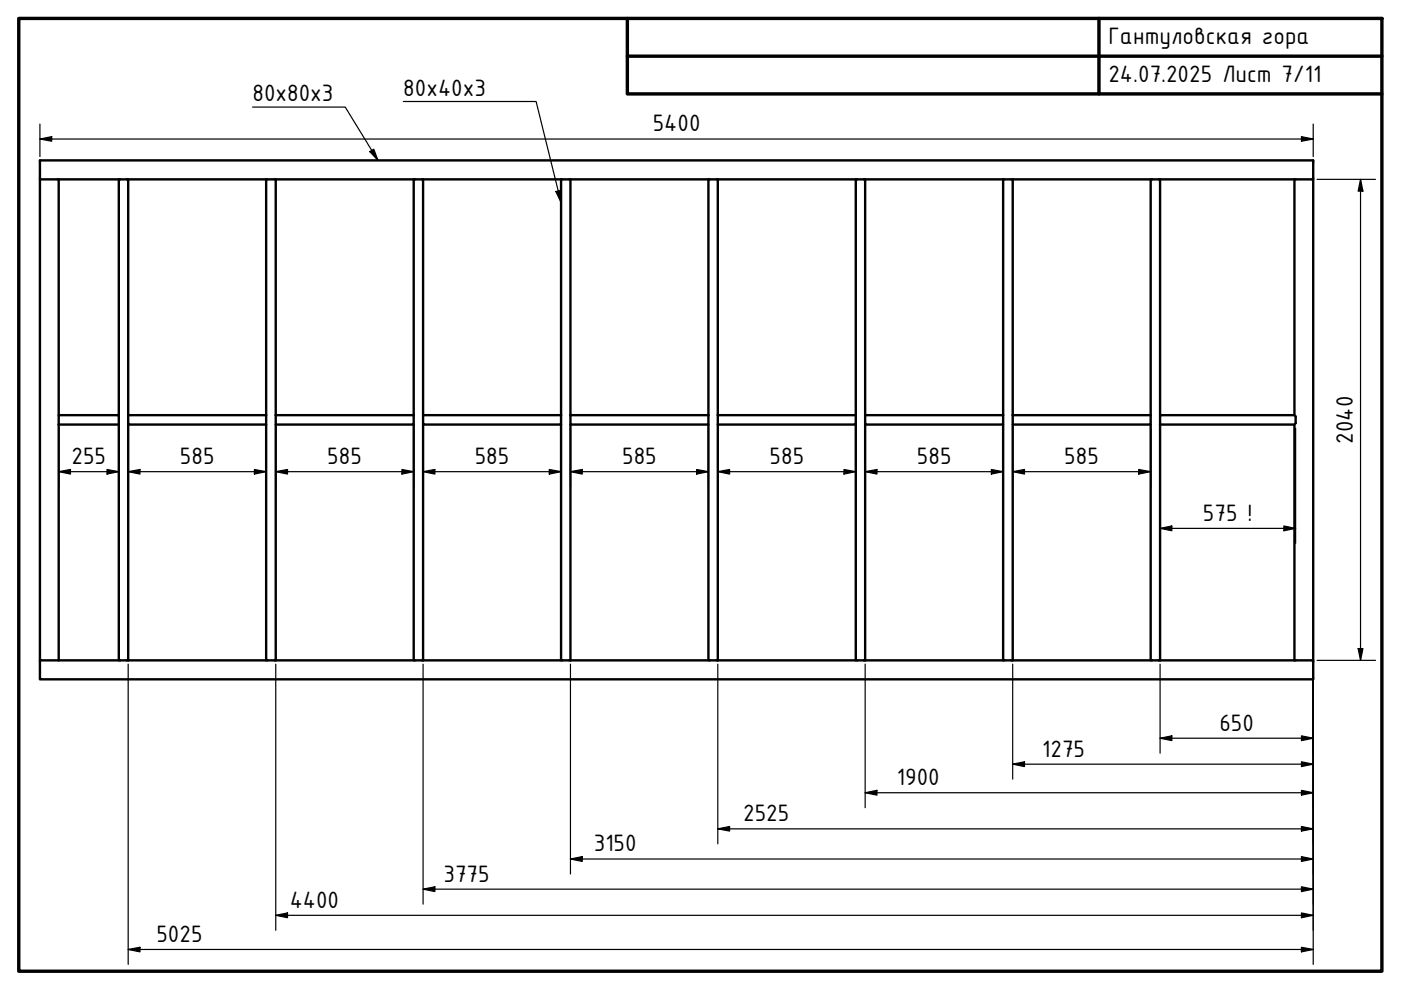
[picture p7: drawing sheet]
<svg xmlns="http://www.w3.org/2000/svg" width="297mm" height="210mm" viewBox="0 0 297 210" stroke-linecap="round" stroke-linejoin="round" font-family="sans-serif">
<!-- layer: Visible (ISO) -->
<g fill="none" stroke="#000" stroke-width=".51">
<path d="M8.5 38v-4h269.9v4M12.4 38v50M25.2 38v50M27.2 38v50M56.4 38v50M58.5 38v50M87.7 38v50M89.7 38v50M119 38v50M120.9 38v50M150.2 38v50M152.2 38v50"/>
<path d="M181.4 38v50M183.4 38v50M212.7 38v50M214.7 38v50M244 38v50M246 38v50M274.4 38v50h-28.4v52M12.4 90v-2h12.8v2M12.4 90v50M12.4 90h12.8M25.2 90v50h31.2M27.2 88v2h29.2v-2"/>
<path d="M27.2 90v50M27.2 88h29.2M56.4 90v50h31.3M58.5 88v2h29.2v-2M58.5 90v50M58.5 88h29.2M87.7 90v50h31.3M89.7 88v2h29.3v-2M89.7 90v50M89.7 88h29.3M119 90v50h31.2M120.9 88v2h29.3v-2"/>
<path d="M120.9 90v50M120.9 88h29.3M150.2 90v50h31.2M152.2 88v2h29.2v-2M152.2 90v50M152.2 88h29.2M181.4 90v50h31.3M183.4 88v2h29.3v-2M183.4 90v50M183.4 88h29.3M212.7 90v50h31.3M214.7 88v2h29.3v-2"/>
<path d="M214.7 90v50M214.7 88h29.3M244 90v50h34.4v-102h-269.9v102h3.9M246 90h28.4v50M274.7 88.3v1.5M8.5 140v4h269.9v-4M12.4 140h12.8"/>
</g>
<!-- layer: Border (ISO) -->
<path d="M4 3.9h289v202h-289zM133 3.9v16h160M133 11.9h160M233 3.9v16" fill="none" stroke="#000" stroke-width=".72"/>
<!-- layer: Dimension (ISO) -->
<g fill="none" stroke="#000" stroke-width=".25">
<path d="M8.5 29.5l2.5-.5v.9zM8.5 29.5h269.9M8.5 26.3v6.9M275.9 29l2.5 .5-2.5 .4zM278.4 26.3v6.9M279.2 38h12.4M288.5 38l.5 2.5h-1zM288.5 38v102M12.4 90.8v12.4M22.7 99.5l2.5 .5-2.5 .5zM25.2 90.8v12.4M27.2 90.8v12.4"/>
<path d="M53.9 99.5l2.5 .5-2.5 .5zM56.4 90.8v12.4M58.5 90.8v12.4M85.2 99.5l2.5 .5-2.5 .5zM87.7 90.8v12.4M89.7 90.8v12.4M116.5 99.5l2.5 .5-2.5 .5zM119 90.8v12.4M120.9 90.8v12.4M147.7 99.5l2.5 .5-2.5 .5zM150.2 90.8v12.4M152.2 90.8v12.4"/>
<path d="M178.9 99.5l2.5 .5-2.5 .5zM181.4 90.8v12.4M183.4 90.8v12.4M210.2 99.5l2.5 .5-2.5 .5zM212.7 90.8v12.4M214.7 90.8v12.4M241.4 99.5l2.6 .5-2.6 .5zM244 90.8v12.4M246 90.8v24.4M274.7 90.8v24.4M12.4 100l2.5-.5v1zM12.4 100h12.8"/>
<path d="M27.2 100l2.5-.5v1zM27.2 100h29.2M58.5 100l2.5-.5v1zM58.5 100h29.2M89.7 100l2.5-.5v1zM89.7 100h29.3M120.9 100l2.5-.5v1zM120.9 100h29.3M152.2 100l2.5-.5v1zM152.2 100h29.2M183.4 100l2.5-.5v1zM183.4 100h29.3"/>
<path d="M214.7 100l2.5-.5v1zM214.7 100h29.3M246 112l2.5-.5v1zM246 112h28.7M272.2 111.5l2.5 .5-2.5 .5zM288 137.5h1l-.5 2.5zM27.2 140.8v63.7M58.5 140.8v56.4M89.7 140.8v50.9M120.9 140.8v44.5M152.2 140.8v38.1M183.4 140.8v30.5"/>
<path d="M214.7 140.8v24.4M246 156.5l2.5-.5v1zM246 140.8v18.9M246 156.5h32.4M275.9 156l2.5 .5-2.5 .5zM278.4 140.8v63.7M279.2 140h12.4M152.2 175.7l2.5-.5v1zM152.2 175.7h126.2M183.4 168.1l2.5-.5v1zM183.4 168.1h95M214.7 162l2.5-.5v1z"/>
<path d="M214.7 162h63.7M275.9 161.5l2.5 .5-2.5 .5zM275.9 167.6l2.5 .5-2.5 .5zM275.9 175.2l2.5 .5-2.5 .5zM58.5 194.1l2.5-.5v1zM58.5 194.1h219.9M89.7 188.5l2.5-.5v1zM89.7 188.5h188.7M120.9 182.1l2.5-.5v1zM120.9 182.1h157.5M275.9 181.6l2.5 .5-2.5 .5zM275.9 188l2.5 .5-2.5 .5z"/>
<path d="M275.9 193.6l2.5 .5-2.5 .5zM27.2 201.3l2.5-.5v1zM27.2 201.3h251.2M275.9 200.8l2.5 .5-2.5 .5z"/>
</g>
<g fill="#000">
<path d="M8.5 29.5l2.5-.5v.9zM275.9 29l2.5 .5-2.5 .4zM288.5 38l.5 2.5h-1zM12.4 100l2.5-.5v1zM27.2 100l2.5-.5v1zM58.5 100l2.5-.5v1zM89.7 100l2.5-.5v1zM120.9 100l2.5-.5v1zM152.2 100l2.5-.5v1zM183.4 100l2.5-.5v1zM214.7 100l2.5-.5v1zM22.7 99.5l2.5 .5-2.5 .5z"/>
<path d="M53.9 99.5l2.5 .5-2.5 .5zM85.2 99.5l2.5 .5-2.5 .5zM116.5 99.5l2.5 .5-2.5 .5zM147.7 99.5l2.5 .5-2.5 .5zM178.9 99.5l2.5 .5-2.5 .5zM210.2 99.5l2.5 .5-2.5 .5zM241.4 99.5l2.6 .5-2.6 .5zM246 112l2.5-.5v1zM272.2 111.5l2.5 .5-2.5 .5zM288 137.5h1l-.5 2.5zM246 156.5l2.5-.5v1zM275.9 156l2.5 .5-2.5 .5z"/>
<path d="M152.2 175.7l2.5-.5v1zM183.4 168.1l2.5-.5v1zM214.7 162l2.5-.5v1zM275.9 161.5l2.5 .5-2.5 .5zM275.9 167.6l2.5 .5-2.5 .5zM275.9 175.2l2.5 .5-2.5 .5zM58.5 194.1l2.5-.5v1zM89.7 188.5l2.5-.5v1zM120.9 182.1l2.5-.5v1zM275.9 181.6l2.5 .5-2.5 .5zM275.9 188l2.5 .5-2.5 .5zM275.9 193.6l2.5 .5-2.5 .5z"/>
<path d="M27.2 201.3l2.5-.5v1zM275.9 200.8l2.5 .5-2.5 .5z"/>
</g>
<!-- layer: Symbol (ISO) -->
<path d="M53.6 22.7h19.6l6.9 11.3M78.4 32.1l.8-.5 .9 2.4zM85.5 21.5h28.2l5.3 21.4M117.9 40.6l.9-.2 .2 2.5z" fill="none" stroke="#000" stroke-width=".25"/>
<path d="M78.4 32.1l.8-.5 .9 2.4zM117.9 40.6l.9-.2 .2 2.5z" fill="#000"/>
<g font-size="5.4">
<text x="235" y="9.4">Гантуловская гора</text>
<text x="235" y="17.4">24.07.2025 Лист 7/11</text>
<text x="53.6" y="21.4">80x80x3</text>
<text x="85.5" y="20.2">80x40x3</text>
<text x="138.4" y="27.9">5400</text>
<text x="286.9" y="94.1" transform="rotate(-90 286.9 94.1)">2040</text>
<text x="15.2" y="98.4">255</text>
<text x="38.1" y="98.4">585</text>
<text x="69.4" y="98.4">585</text>
<text x="100.7" y="98.4">585</text>
<text x="131.9" y="98.4">585</text>
<text x="163.2" y="98.4">585</text>
<text x="194.4" y="98.4">585</text>
<text x="225.6" y="98.4">585</text>
<text x="255.1" y="110.4">575 !</text>
<text x="258.5" y="154.9">650</text>
<text x="221" y="160.4">1275</text>
<text x="190.2" y="166.5">1900</text>
<text x="157.6" y="174.1">2525</text>
<text x="125.9" y="180.5">3150</text>
<text x="94" y="186.9">3775</text>
<text x="61.4" y="192.5">4400</text>
<text x="33.1" y="199.7">5025</text>
</g>
</svg>
